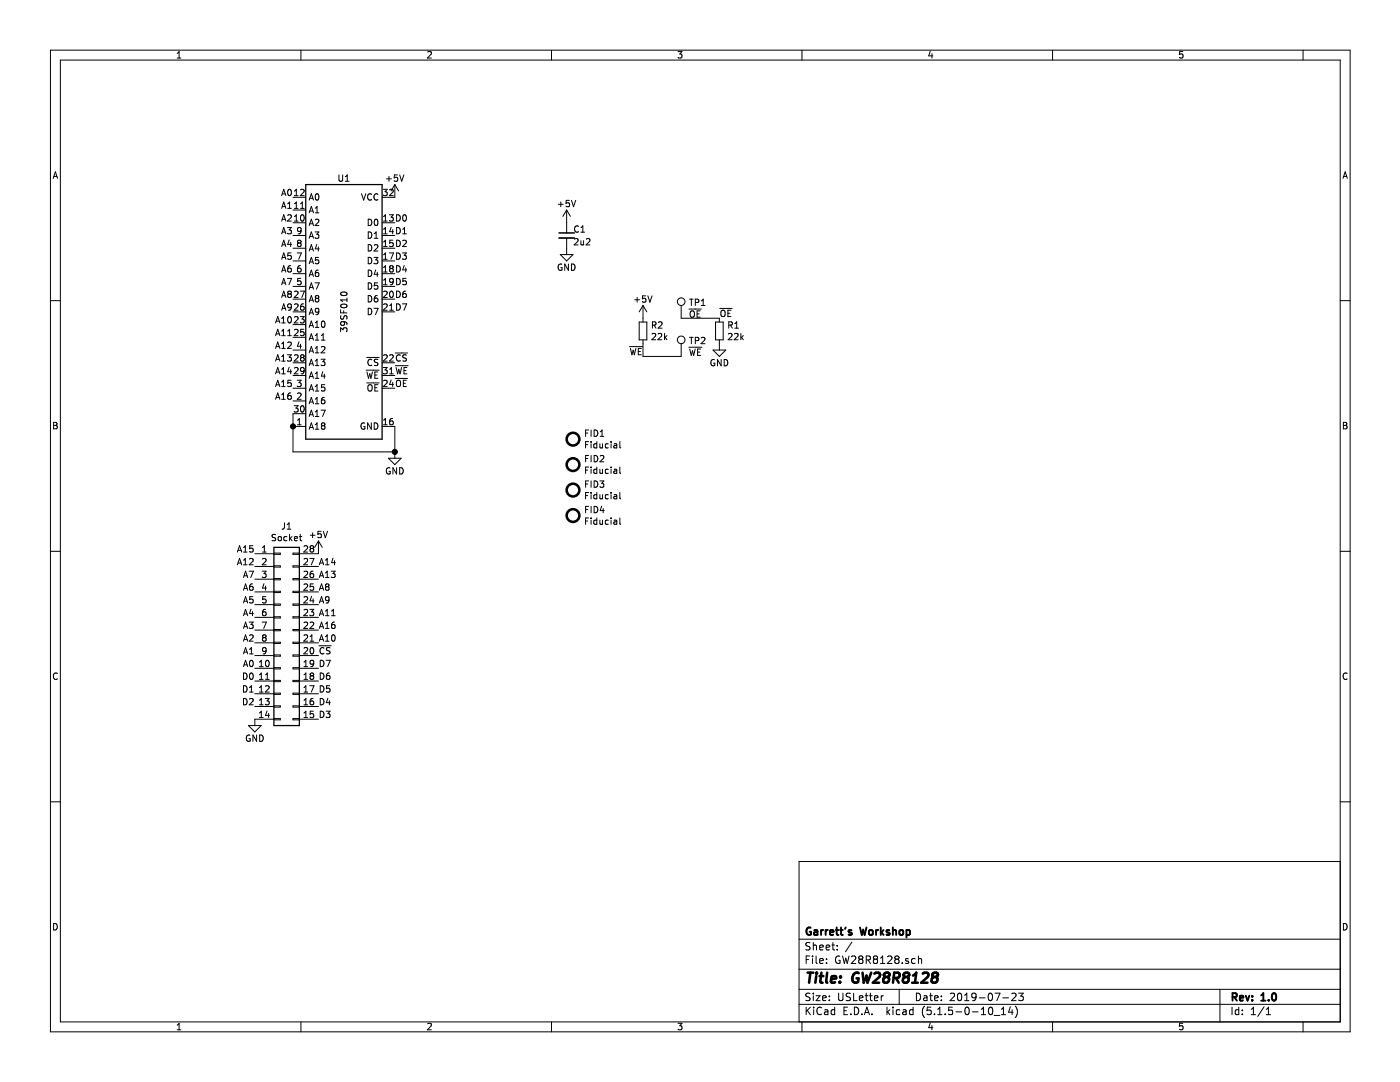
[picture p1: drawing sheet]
EESchema Schematic File Version 4
EELAYER 30 0
EELAYER END
$Descr USLetter 11000 8500
encoding utf-8
Sheet 1 1
Title "GW28R8128"
Date "2019-07-23"
Rev "1.0"
Comp "Garrett's Workshop"
Comment1 ""
Comment2 ""
Comment3 ""
Comment4 ""
$EndDescr
$Comp
L power:+5V #PWR0120
U 1 1
P 4450 1750
F 0 "#PWR0120" H 4450 1600 50  0001 C CNN
F 1 "+5V" H 4450 1900 50  0000 C CNN
F 2 "" H 4450 1750 50  0001 C CNN
F 3 "" H 4450 1750 50  0001 C CNN
	1    4450 1750
	1    0    0    -1  
$EndComp
$Comp
L Device:C_Small C1
U 1 1
P 4450 1850
F 0 "C1" H 4500 1900 50  0000 L CNN
F 1 "2u2" H 4500 1800 50  0000 L CNN
F 2 "stdpads:C_0805" H 4450 1850 50  0001 C CNN
F 3 "~" H 4450 1850 50  0001 C CNN
	1    4450 1850
	1    0    0    -1  
$EndComp
$Comp
L power:GND #PWR0110
U 1 1
P 4450 1950
F 0 "#PWR0110" H 4450 1700 50  0001 C CNN
F 1 "GND" H 4450 1800 50  0000 C CNN
F 2 "" H 4450 1950 50  0001 C CNN
F 3 "" H 4450 1950 50  0001 C CNN
	1    4450 1950
	1    0    0    -1  
$EndComp
Text Label 2300 3150 2    50   ~ 0
A16
Text Label 2300 3050 2    50   ~ 0
A15
Text Label 2300 2950 2    50   ~ 0
A14
Text Label 2300 2850 2    50   ~ 0
A13
Text Label 2300 2750 2    50   ~ 0
A12
Text Label 2300 2650 2    50   ~ 0
A11
Text Label 2300 2550 2    50   ~ 0
A10
Text Label 2300 2450 2    50   ~ 0
A9
Text Label 2300 2350 2    50   ~ 0
A8
Text Label 2300 2250 2    50   ~ 0
A7
Text Label 2300 2150 2    50   ~ 0
A6
Text Label 2300 2050 2    50   ~ 0
A5
Text Label 2300 1950 2    50   ~ 0
A4
Text Label 2300 1850 2    50   ~ 0
A3
Text Label 2300 1750 2    50   ~ 0
A2
Text Label 3100 1750 0    50   ~ 0
D0
Text Label 3100 1850 0    50   ~ 0
D1
Text Label 3100 1950 0    50   ~ 0
D2
Text Label 3100 2050 0    50   ~ 0
D3
Text Label 3100 2150 0    50   ~ 0
D4
Text Label 3100 2250 0    50   ~ 0
D5
Text Label 3100 2350 0    50   ~ 0
D6
Text Label 3100 2450 0    50   ~ 0
D7
Text Label 3100 2850 0    50   ~ 0
~CS~
$Comp
L power:+5V #PWR0101
U 1 1
P 3100 1550
F 0 "#PWR0101" H 3100 1400 50  0001 C CNN
F 1 "+5V" H 3100 1700 50  0000 C CNN
F 2 "" H 3100 1550 50  0001 C CNN
F 3 "" H 3100 1550 50  0001 C CNN
	1    3100 1550
	1    0    0    -1  
$EndComp
$Comp
L power:GND #PWR0103
U 1 1
P 3100 3550
F 0 "#PWR0103" H 3100 3300 50  0001 C CNN
F 1 "GND" H 3100 3400 50  0000 C CNN
F 2 "" H 3100 3550 50  0001 C CNN
F 3 "" H 3100 3550 50  0001 C CNN
	1    3100 3550
	1    0    0    -1  
$EndComp
Text Label 2300 1550 2    50   ~ 0
A0
Text Label 2300 1650 2    50   ~ 0
A1
Wire Wire Line
	3100 3550 3100 3350
Text Label 3100 2950 0    50   ~ 0
~WE~
Text Label 3100 3050 0    50   ~ 0
~OE~
Text Label 5650 2500 0    50   ~ 0
~OE~
$Comp
L Device:R_Small R1
U 1 1
P 5650 2600
F 0 "R1" H 5709 2646 50  0000 L CNN
F 1 "22k" H 5709 2555 50  0000 L CNN
F 2 "stdpads:R_0805" H 5650 2600 50  0001 C CNN
F 3 "~" H 5650 2600 50  0001 C CNN
	1    5650 2600
	1    0    0    -1  
$EndComp
$Comp
L power:GND #PWR0106
U 1 1
P 5650 2700
F 0 "#PWR0106" H 5650 2450 50  0001 C CNN
F 1 "GND" H 5650 2550 50  0000 C CNN
F 2 "" H 5650 2700 50  0001 C CNN
F 3 "" H 5650 2700 50  0001 C CNN
	1    5650 2700
	1    0    0    -1  
$EndComp
$Comp
L Mechanical:Fiducial FID1
U 1 1
P 4500 3450
F 0 "FID1" H 4585 3496 50  0000 L CNN
F 1 "Fiducial" H 4585 3405 50  0000 L CNN
F 2 "stdpads:Fiducial" H 4500 3450 50  0001 C CNN
F 3 "~" H 4500 3450 50  0001 C CNN
	1    4500 3450
	1    0    0    -1  
$EndComp
$Comp
L Mechanical:Fiducial FID2
U 1 1
P 4500 3650
F 0 "FID2" H 4585 3696 50  0000 L CNN
F 1 "Fiducial" H 4585 3605 50  0000 L CNN
F 2 "stdpads:Fiducial" H 4500 3650 50  0001 C CNN
F 3 "~" H 4500 3650 50  0001 C CNN
	1    4500 3650
	1    0    0    -1  
$EndComp
$Comp
L Mechanical:Fiducial FID3
U 1 1
P 4500 3850
F 0 "FID3" H 4585 3896 50  0000 L CNN
F 1 "Fiducial" H 4585 3805 50  0000 L CNN
F 2 "stdpads:Fiducial" H 4500 3850 50  0001 C CNN
F 3 "~" H 4500 3850 50  0001 C CNN
	1    4500 3850
	1    0    0    -1  
$EndComp
$Comp
L GW_RAM:Flash-512Kx8-PLCC-32 U1
U 1 1
P 2700 2450
F 0 "U1" H 2700 3500 50  0000 C CNN
F 1 "39SF010" V 2700 2450 50  0000 C CNN
F 2 "stdpads:PLCC-32" H 2700 2450 50  0001 C CNN
F 3 "http://ww1.microchip.com/downloads/en/DeviceDoc/25022B.pdf" H 2700 2450 50  0001 C CNN
	1    2700 2450
	1    0    0    -1  
$EndComp
Wire Wire Line
	2300 3250 2300 3350
Connection ~ 2300 3350
Wire Wire Line
	2300 3350 2300 3550
Wire Wire Line
	2300 3550 3100 3550
Connection ~ 3100 3550
$Comp
L Connector_Generic:Conn_02x14_Counter_Clockwise J1
U 1 1
P 2200 4950
F 0 "J1" H 2250 5767 50  0000 C CNN
F 1 "Socket" H 2250 5676 50  0000 C CNN
F 2 "stdpads:DIP-28_W15.24mm_Socket_Inverse_Forked" H 2200 4950 50  0001 C CNN
F 3 "~" H 2200 4950 50  0001 C CNN
	1    2200 4950
	1    0    0    -1  
$EndComp
Text Label 2000 4350 2    50   ~ 0
A15
Text Label 2000 4450 2    50   ~ 0
A12
Text Label 2000 4550 2    50   ~ 0
A7
Text Label 2000 4650 2    50   ~ 0
A6
Text Label 2000 4750 2    50   ~ 0
A5
Text Label 2000 4850 2    50   ~ 0
A4
Text Label 2000 4950 2    50   ~ 0
A3
Text Label 2000 5050 2    50   ~ 0
A2
Text Label 2000 5250 2    50   ~ 0
A0
Text Label 2000 5150 2    50   ~ 0
A1
Text Label 2000 5350 2    50   ~ 0
D0
Text Label 2000 5450 2    50   ~ 0
D1
Text Label 2000 5550 2    50   ~ 0
D2
$Comp
L power:GND #PWR0104
U 1 1
P 2000 5650
F 0 "#PWR0104" H 2000 5400 50  0001 C CNN
F 1 "GND" H 2000 5500 50  0000 C CNN
F 2 "" H 2000 5650 50  0001 C CNN
F 3 "" H 2000 5650 50  0001 C CNN
	1    2000 5650
	1    0    0    -1  
$EndComp
Text Label 2500 4450 0    50   ~ 0
A14
Text Label 2500 4550 0    50   ~ 0
A13
Text Label 2500 4650 0    50   ~ 0
A8
Text Label 2500 4750 0    50   ~ 0
A9
Text Label 2500 4850 0    50   ~ 0
A11
Text Label 2500 4950 0    50   ~ 0
A16
Text Label 2500 5050 0    50   ~ 0
A10
Text Label 2500 5150 0    50   ~ 0
~CS~
Text Label 2500 5250 0    50   ~ 0
D7
Text Label 2500 5350 0    50   ~ 0
D6
Text Label 2500 5450 0    50   ~ 0
D5
Text Label 2500 5550 0    50   ~ 0
D4
Text Label 2500 5650 0    50   ~ 0
D3
$Comp
L power:+5V #PWR0105
U 1 1
P 2500 4350
F 0 "#PWR0105" H 2500 4200 50  0001 C CNN
F 1 "+5V" H 2500 4500 50  0000 C CNN
F 2 "" H 2500 4350 50  0001 C CNN
F 3 "" H 2500 4350 50  0001 C CNN
	1    2500 4350
	1    0    0    -1  
$EndComp
$Comp
L Device:R_Small R2
U 1 1
P 5050 2600
F 0 "R2" H 5109 2646 50  0000 L CNN
F 1 "22k" H 5109 2555 50  0000 L CNN
F 2 "stdpads:R_0805" H 5050 2600 50  0001 C CNN
F 3 "~" H 5050 2600 50  0001 C CNN
	1    5050 2600
	1    0    0    -1  
$EndComp
$Comp
L power:+5V #PWR0102
U 1 1
P 5050 2500
F 0 "#PWR0102" H 5050 2350 50  0001 C CNN
F 1 "+5V" H 5050 2650 50  0000 C CNN
F 2 "" H 5050 2500 50  0001 C CNN
F 3 "" H 5050 2500 50  0001 C CNN
	1    5050 2500
	1    0    0    -1  
$EndComp
Text Label 5050 2800 2    50   ~ 0
~WE~
Wire Wire Line
	5050 2800 5050 2700
$Comp
L Connector:TestPoint TP1
U 1 1
P 5350 2500
F 0 "TP1" H 5408 2624 50  0000 L CNN
F 1 "~OE~" H 5408 2526 50  0000 L CNN
F 2 "stdpads:Tyco_RCU_0603_Paste" H 5550 2500 50  0001 C CNN
F 3 "~" H 5550 2500 50  0001 C CNN
	1    5350 2500
	1    0    0    -1  
$EndComp
$Comp
L Connector:TestPoint TP2
U 1 1
P 5350 2800
F 0 "TP2" H 5408 2924 50  0000 L CNN
F 1 "~WE~" H 5408 2826 50  0000 L CNN
F 2 "stdpads:Tyco_RCU_0603_Paste" H 5550 2800 50  0001 C CNN
F 3 "~" H 5550 2800 50  0001 C CNN
	1    5350 2800
	1    0    0    -1  
$EndComp
Wire Wire Line
	5350 2800 5050 2800
Wire Wire Line
	5650 2500 5350 2500
$Comp
L Mechanical:Fiducial FID4
U 1 1
P 4500 4050
F 0 "FID4" H 4585 4096 50  0000 L CNN
F 1 "Fiducial" H 4585 4005 50  0000 L CNN
F 2 "stdpads:Fiducial" H 4500 4050 50  0001 C CNN
F 3 "~" H 4500 4050 50  0001 C CNN
	1    4500 4050
	1    0    0    -1  
$EndComp
$EndSCHEMATC
